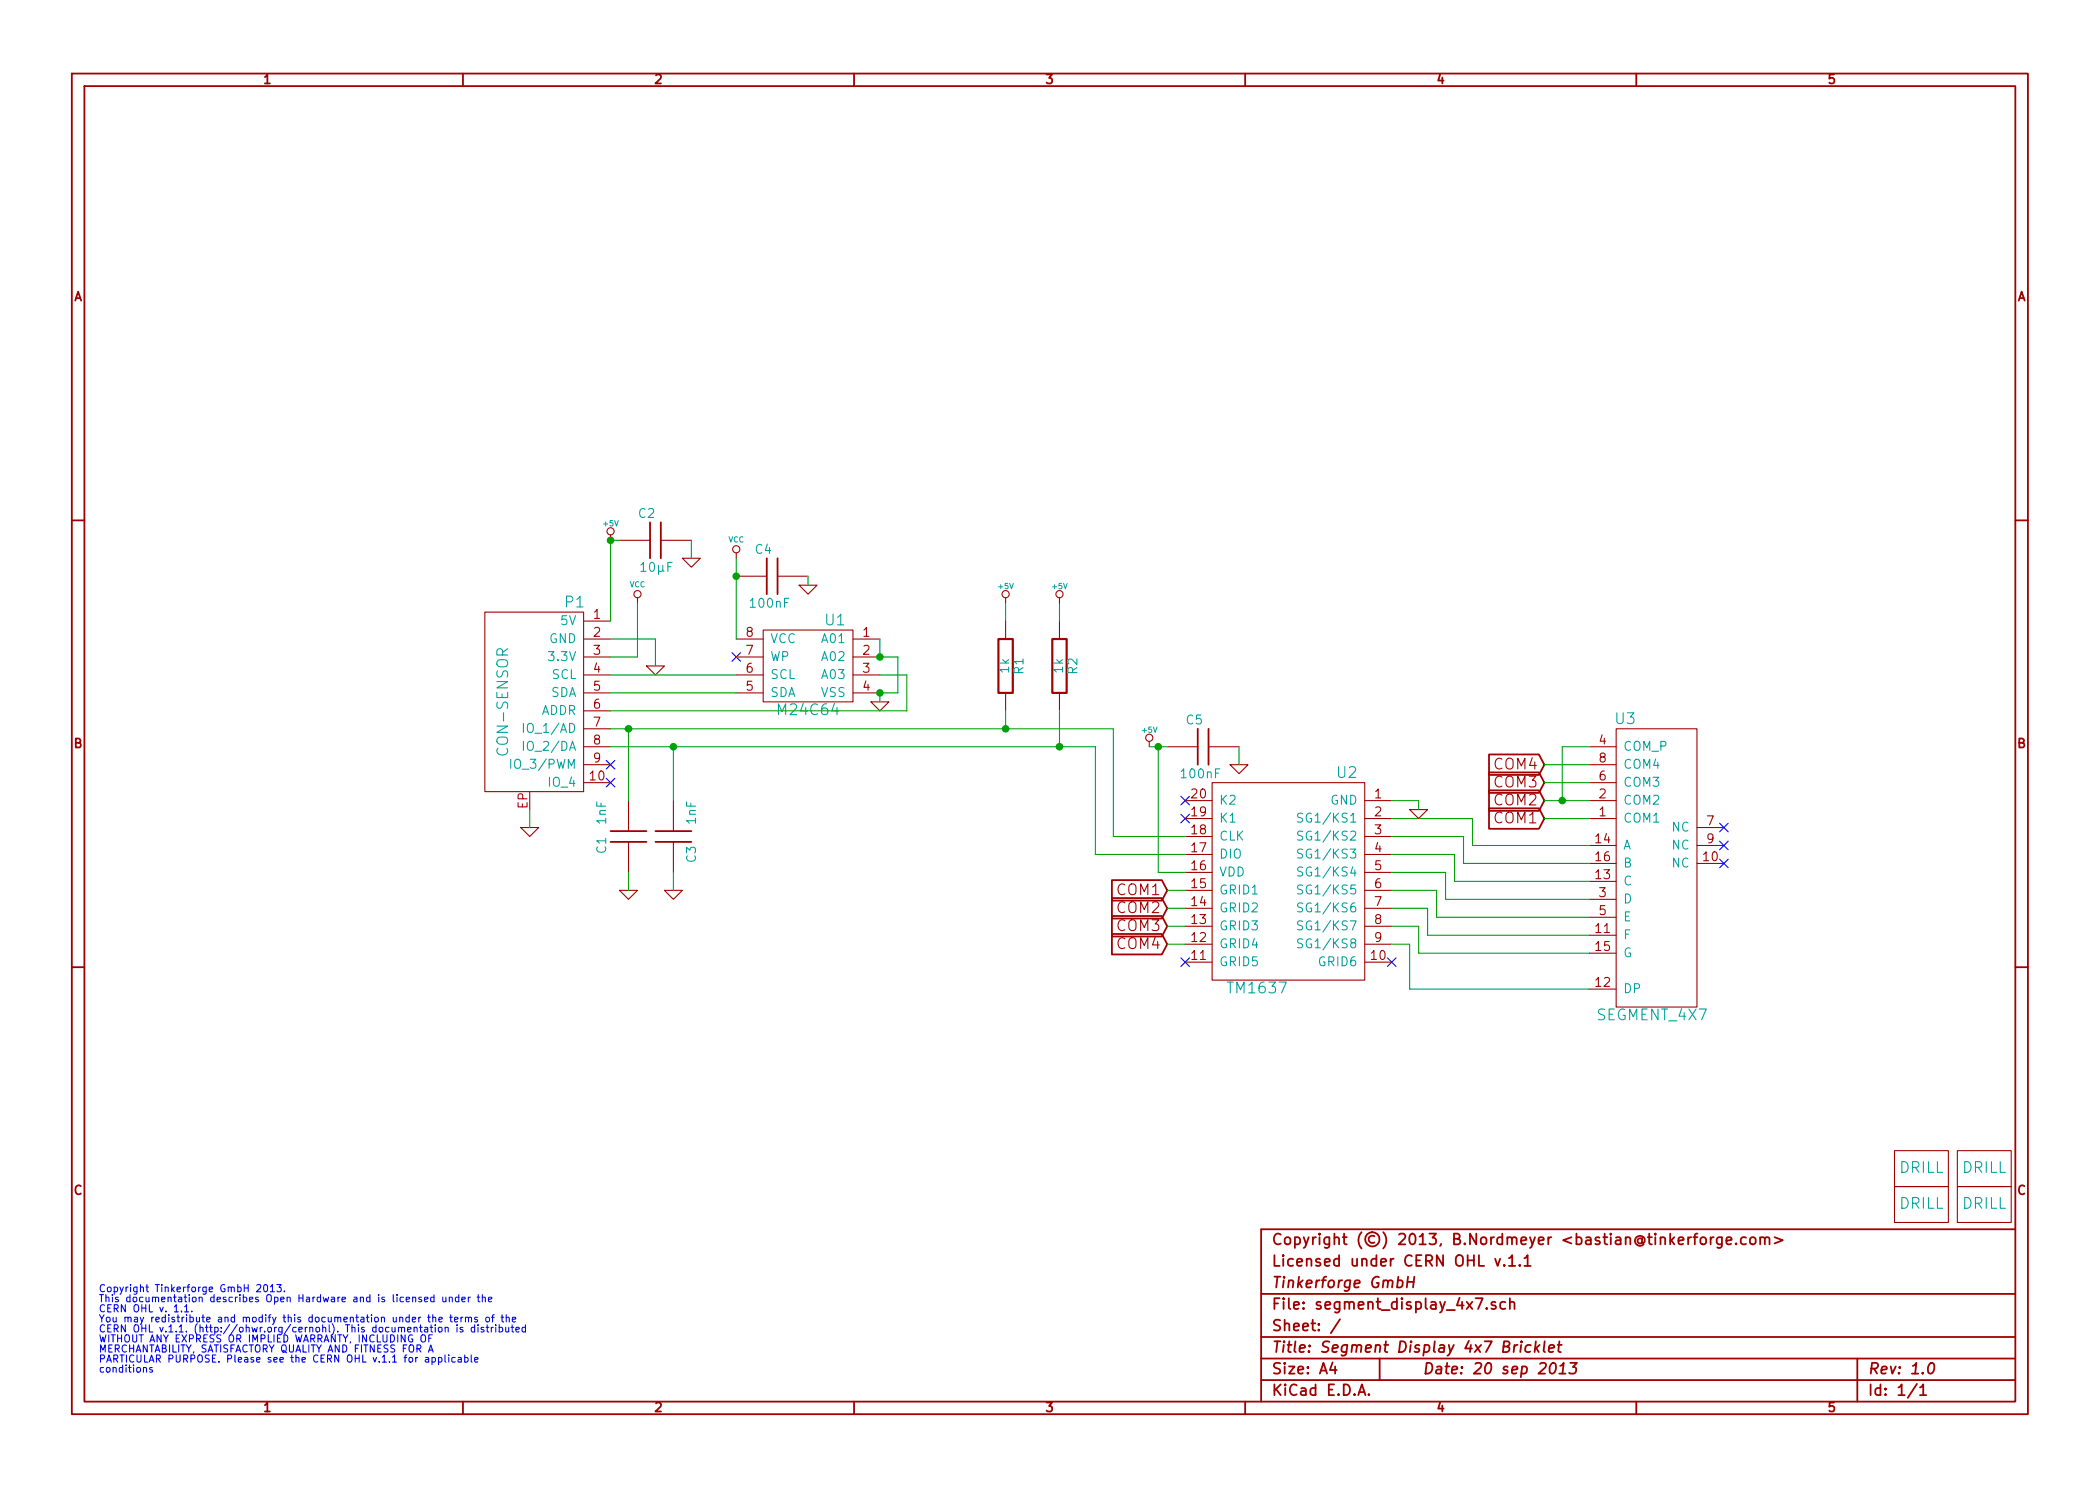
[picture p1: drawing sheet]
EESchema Schematic File Version 2
LIBS:power
LIBS:device
LIBS:transistors
LIBS:conn
LIBS:linear
LIBS:regul
LIBS:74xx
LIBS:cmos4000
LIBS:adc-dac
LIBS:memory
LIBS:xilinx
LIBS:special
LIBS:microcontrollers
LIBS:dsp
LIBS:microchip
LIBS:analog_switches
LIBS:motorola
LIBS:texas
LIBS:intel
LIBS:audio
LIBS:interface
LIBS:digital-audio
LIBS:philips
LIBS:display
LIBS:cypress
LIBS:siliconi
LIBS:opto
LIBS:atmel
LIBS:contrib
LIBS:valves
LIBS:tinkerforge
LIBS:segment_display_4x7-cache
EELAYER 27 0
EELAYER END
$Descr A4 11693 8268
encoding utf-8
Sheet 1 1
Title "Segment Display 4x7 Bricklet"
Date "20 sep 2013"
Rev "1.0"
Comp "Tinkerforge GmbH"
Comment1 "Licensed under CERN OHL v.1.1"
Comment2 "Copyright (©) 2013, B.Nordmeyer <bastian@tinkerforge.com>"
Comment3 ""
Comment4 ""
$EndDescr
NoConn ~ 4100 3650
$Comp
L GND #PWR01
U 1 1
P 4500 3250
F 0 "#PWR01" H 4500 3250 30  0001 C CNN
F 1 "GND" H 4500 3180 30  0001 C CNN
F 2 "" H 4500 3250 60  0001 C CNN
F 3 "" H 4500 3250 60  0001 C CNN
	1    4500 3250
	1    0    0    -1  
$EndComp
$Comp
L VCC #PWR02
U 1 1
P 4100 3100
F 0 "#PWR02" H 4100 3200 30  0001 C CNN
F 1 "VCC" H 4100 3200 30  0000 C CNN
F 2 "" H 4100 3100 60  0001 C CNN
F 3 "" H 4100 3100 60  0001 C CNN
	1    4100 3100
	1    0    0    -1  
$EndComp
$Comp
L GND #PWR03
U 1 1
P 4900 3900
F 0 "#PWR03" H 4900 3900 30  0001 C CNN
F 1 "GND" H 4900 3830 30  0001 C CNN
F 2 "" H 4900 3900 60  0001 C CNN
F 3 "" H 4900 3900 60  0001 C CNN
	1    4900 3900
	1    0    0    -1  
$EndComp
Text Notes 550  7200 0    40   ~ 0
Copyright Tinkerforge GmbH 2013.\nThis documentation describes Open Hardware and is licensed under the\nCERN OHL v. 1.1.\nYou may redistribute and modify this documentation under the terms of the\nCERN OHL v.1.1. (http://ohwr.org/cernohl). This documentation is distributed\nWITHOUT ANY EXPRESS OR IMPLIED WARRANTY, INCLUDING OF\nMERCHANTABILITY, SATISFACTORY QUALITY AND FITNESS FOR A\nPARTICULAR PURPOSE. Please see the CERN OHL v.1.1 for applicable\nconditions\n
$Comp
L DRILL U4
U 1 1
P 10700 6500
F 0 "U4" H 10750 6550 60  0001 C CNN
F 1 "DRILL" H 10700 6500 60  0000 C CNN
F 2 "DRILL_NP" H 10700 6500 60  0001 C CNN
F 3 "" H 10700 6500 60  0001 C CNN
	1    10700 6500
	1    0    0    -1  
$EndComp
$Comp
L DRILL U5
U 1 1
P 10700 6700
F 0 "U5" H 10750 6750 60  0001 C CNN
F 1 "DRILL" H 10700 6700 60  0000 C CNN
F 2 "DRILL_NP" H 10700 6700 60  0001 C CNN
F 3 "" H 10700 6700 60  0001 C CNN
	1    10700 6700
	1    0    0    -1  
$EndComp
$Comp
L DRILL U7
U 1 1
P 11050 6700
F 0 "U7" H 11100 6750 60  0001 C CNN
F 1 "DRILL" H 11050 6700 60  0000 C CNN
F 2 "DRILL_NP" H 11050 6700 60  0001 C CNN
F 3 "" H 11050 6700 60  0001 C CNN
	1    11050 6700
	1    0    0    -1  
$EndComp
$Comp
L DRILL U6
U 1 1
P 11050 6500
F 0 "U6" H 11100 6550 60  0001 C CNN
F 1 "DRILL" H 11050 6500 60  0000 C CNN
F 2 "DRILL_NP" H 11050 6500 60  0001 C CNN
F 3 "" H 11050 6500 60  0001 C CNN
	1    11050 6500
	1    0    0    -1  
$EndComp
$Comp
L C C4
U 1 1
P 4300 3200
F 0 "C4" V 4450 3200 50  0000 L CNN
F 1 "100nF" V 4150 3100 50  0000 L CNN
F 2 "0603" H 4300 3200 60  0001 C CNN
F 3 "" H 4300 3200 60  0001 C CNN
	1    4300 3200
	0    -1   -1   0   
$EndComp
$Comp
L CAT24C U1
U 1 1
P 4500 3950
F 0 "U1" H 4350 4450 60  0000 C CNN
F 1 "M24C64" H 4500 3950 60  0000 C CNN
F 2 "SOIC8" H 4500 3950 60  0001 C CNN
F 3 "" H 4500 3950 60  0001 C CNN
	1    4500 3950
	-1   0    0    -1  
$EndComp
$Comp
L VCC #PWR04
U 1 1
P 3550 3350
F 0 "#PWR04" H 3550 3450 30  0001 C CNN
F 1 "VCC" H 3550 3450 30  0000 C CNN
F 2 "" H 3550 3350 60  0001 C CNN
F 3 "" H 3550 3350 60  0001 C CNN
	1    3550 3350
	1    0    0    -1  
$EndComp
$Comp
L GND #PWR05
U 1 1
P 3650 3700
F 0 "#PWR05" H 3650 3700 30  0001 C CNN
F 1 "GND" H 3650 3630 30  0001 C CNN
F 2 "" H 3650 3700 60  0001 C CNN
F 3 "" H 3650 3700 60  0001 C CNN
	1    3650 3700
	1    0    0    -1  
$EndComp
$Comp
L GND #PWR06
U 1 1
P 2950 4600
F 0 "#PWR06" H 2950 4600 30  0001 C CNN
F 1 "GND" H 2950 4530 30  0001 C CNN
F 2 "" H 2950 4600 60  0001 C CNN
F 3 "" H 2950 4600 60  0001 C CNN
	1    2950 4600
	1    0    0    -1  
$EndComp
$Comp
L CON-SENSOR P1
U 1 1
P 2950 3900
F 0 "P1" H 2700 4450 60  0000 C CNN
F 1 "CON-SENSOR" V 3100 3900 60  0000 C CNN
F 2 "CON-SENSOR" H 2950 3900 60  0001 C CNN
F 3 "" H 2950 3900 60  0001 C CNN
	1    2950 3900
	-1   0    0    -1  
$EndComp
Wire Wire Line
	4500 3200 4500 3250
Wire Wire Line
	5000 3850 4900 3850
Wire Wire Line
	5000 3850 5000 3650
Wire Wire Line
	5000 3650 4900 3650
Wire Wire Line
	4100 3850 3400 3850
Wire Wire Line
	3550 3350 3550 3650
Wire Wire Line
	3550 3650 3400 3650
Wire Wire Line
	2950 4600 2950 4500
Wire Wire Line
	3400 3550 3650 3550
Wire Wire Line
	3650 3550 3650 3700
Wire Wire Line
	4100 3750 3400 3750
Wire Wire Line
	4900 3850 4900 3900
Wire Wire Line
	4900 3650 4900 3550
Connection ~ 4900 3650
Connection ~ 4900 3850
Wire Wire Line
	4100 3550 4100 3100
Connection ~ 4100 3200
Wire Wire Line
	3400 3950 5050 3950
Wire Wire Line
	5050 3950 5050 3750
Wire Wire Line
	5050 3750 4900 3750
$Comp
L +5V #PWR07
U 1 1
P 3400 3000
F 0 "#PWR07" H 3400 3090 20  0001 C CNN
F 1 "+5V" H 3400 3090 30  0000 C CNN
F 2 "" H 3400 3000 60  0000 C CNN
F 3 "" H 3400 3000 60  0000 C CNN
	1    3400 3000
	1    0    0    -1  
$EndComp
Wire Wire Line
	3400 3000 3400 3450
NoConn ~ 3400 4250
NoConn ~ 3400 4350
$Comp
L SEGMENT_4X7 U3
U 1 1
P 9200 4050
F 0 "U3" H 9050 4100 60  0000 C CNN
F 1 "SEGMENT_4X7" H 9200 2450 60  0000 C CNN
F 2 "SEGMENT_4X7" H 9200 4050 60  0001 C CNN
F 3 "" H 9200 4050 60  0000 C CNN
	1    9200 4050
	1    0    0    -1  
$EndComp
$Comp
L TM1637 U2
U 1 1
P 7150 4750
F 0 "U2" H 6800 5200 60  0000 C CNN
F 1 "TM1637" H 7300 4000 60  0000 C CNN
F 2 "SOP20" H 7150 4750 60  0001 C CNN
F 3 "" H 7150 4750 60  0000 C CNN
	1    7150 4750
	-1   0    0    -1  
$EndComp
Wire Wire Line
	6600 4650 6200 4650
Wire Wire Line
	6200 4650 6200 4050
Wire Wire Line
	6200 4050 3400 4050
Wire Wire Line
	3400 4150 6100 4150
Wire Wire Line
	6100 4750 6600 4750
NoConn ~ 6600 4450
NoConn ~ 6600 4550
Text GLabel 6500 4950 0    60   Input ~ 0
COM1
Text GLabel 6500 5050 0    60   Input ~ 0
COM2
Text GLabel 6500 5150 0    60   Input ~ 0
COM3
Text GLabel 6500 5250 0    60   Input ~ 0
COM4
Text GLabel 8600 4550 0    60   Input ~ 0
COM1
Text GLabel 8600 4250 0    60   Input ~ 0
COM4
Text GLabel 8600 4350 0    60   Input ~ 0
COM3
Text GLabel 8600 4450 0    60   Input ~ 0
COM2
Wire Wire Line
	6500 4950 6600 4950
Wire Wire Line
	6600 5050 6500 5050
Wire Wire Line
	6500 5150 6600 5150
Wire Wire Line
	6600 5250 6500 5250
Wire Wire Line
	8600 4250 8850 4250
Wire Wire Line
	8850 4350 8600 4350
Wire Wire Line
	8600 4450 8850 4450
Wire Wire Line
	8850 4550 8600 4550
NoConn ~ 7750 5350
Wire Wire Line
	8850 4700 8200 4700
Wire Wire Line
	8200 4700 8200 4550
Wire Wire Line
	8200 4550 7750 4550
Wire Wire Line
	8850 4800 8150 4800
Wire Wire Line
	8150 4800 8150 4650
Wire Wire Line
	8150 4650 7750 4650
Wire Wire Line
	8850 4900 8100 4900
Wire Wire Line
	8100 4900 8100 4750
Wire Wire Line
	8100 4750 7750 4750
Wire Wire Line
	8850 5000 8050 5000
Wire Wire Line
	8050 5000 8050 4850
Wire Wire Line
	8050 4850 7750 4850
Wire Wire Line
	8850 5100 8000 5100
Wire Wire Line
	8000 5100 8000 4950
Wire Wire Line
	8000 4950 7750 4950
Wire Wire Line
	8850 5200 7950 5200
Wire Wire Line
	7950 5200 7950 5050
Wire Wire Line
	7950 5050 7750 5050
Wire Wire Line
	8850 5300 7900 5300
Wire Wire Line
	7900 5300 7900 5150
Wire Wire Line
	7900 5150 7750 5150
Wire Wire Line
	8850 5500 7850 5500
Wire Wire Line
	7850 5500 7850 5250
Wire Wire Line
	7850 5250 7750 5250
NoConn ~ 9600 4800
NoConn ~ 9600 4700
NoConn ~ 9600 4600
$Comp
L GND #PWR08
U 1 1
P 7900 4500
F 0 "#PWR08" H 7900 4500 30  0001 C CNN
F 1 "GND" H 7900 4430 30  0001 C CNN
F 2 "" H 7900 4500 60  0001 C CNN
F 3 "" H 7900 4500 60  0001 C CNN
	1    7900 4500
	1    0    0    -1  
$EndComp
Wire Wire Line
	7750 4450 7900 4450
Wire Wire Line
	7900 4450 7900 4500
$Comp
L +5V #PWR09
U 1 1
P 6400 4150
F 0 "#PWR09" H 6400 4240 20  0001 C CNN
F 1 "+5V" H 6400 4240 30  0000 C CNN
F 2 "" H 6400 4150 60  0000 C CNN
F 3 "" H 6400 4150 60  0000 C CNN
	1    6400 4150
	1    0    0    -1  
$EndComp
$Comp
L C C5
U 1 1
P 6700 4150
F 0 "C5" V 6850 4150 50  0000 L CNN
F 1 "100nF" V 6550 4050 50  0000 L CNN
F 2 "0603" H 6700 4150 60  0001 C CNN
F 3 "" H 6700 4150 60  0001 C CNN
	1    6700 4150
	0    -1   -1   0   
$EndComp
$Comp
L GND #PWR010
U 1 1
P 6900 4250
F 0 "#PWR010" H 6900 4250 30  0001 C CNN
F 1 "GND" H 6900 4180 30  0001 C CNN
F 2 "" H 6900 4250 60  0001 C CNN
F 3 "" H 6900 4250 60  0001 C CNN
	1    6900 4250
	1    0    0    -1  
$EndComp
Wire Wire Line
	6400 4150 6500 4150
Wire Wire Line
	6600 4850 6450 4850
Wire Wire Line
	6450 4850 6450 4150
Connection ~ 6450 4150
Wire Wire Line
	6900 4150 6900 4250
$Comp
L C C2
U 1 1
P 3650 3000
F 0 "C2" V 3800 3000 50  0000 L CNN
F 1 "10µF" V 3500 2900 50  0000 L CNN
F 2 "0805" H 3650 3000 60  0001 C CNN
F 3 "" H 3650 3000 60  0001 C CNN
	1    3650 3000
	0    -1   -1   0   
$EndComp
$Comp
L GND #PWR011
U 1 1
P 3850 3100
F 0 "#PWR011" H 3850 3100 30  0001 C CNN
F 1 "GND" H 3850 3030 30  0001 C CNN
F 2 "" H 3850 3100 60  0001 C CNN
F 3 "" H 3850 3100 60  0001 C CNN
	1    3850 3100
	1    0    0    -1  
$EndComp
Wire Wire Line
	3850 3100 3850 3000
Wire Wire Line
	3450 3000 3400 3000
Connection ~ 3400 3000
$Comp
L C C1
U 1 1
P 3500 4650
F 0 "C1" V 3650 4650 50  0000 L CNN
F 1 "1nF" V 3650 4450 50  0000 L CNN
F 2 "0603" H 3500 4650 60  0001 C CNN
F 3 "" H 3500 4650 60  0001 C CNN
	1    3500 4650
	-1   0    0    1   
$EndComp
$Comp
L GND #PWR012
U 1 1
P 3500 4950
F 0 "#PWR012" H 3500 4950 30  0001 C CNN
F 1 "GND" H 3500 4880 30  0001 C CNN
F 2 "" H 3500 4950 60  0001 C CNN
F 3 "" H 3500 4950 60  0001 C CNN
	1    3500 4950
	1    0    0    -1  
$EndComp
$Comp
L GND #PWR013
U 1 1
P 3750 4950
F 0 "#PWR013" H 3750 4950 30  0001 C CNN
F 1 "GND" H 3750 4880 30  0001 C CNN
F 2 "" H 3750 4950 60  0001 C CNN
F 3 "" H 3750 4950 60  0001 C CNN
	1    3750 4950
	1    0    0    -1  
$EndComp
$Comp
L C C3
U 1 1
P 3750 4650
F 0 "C3" V 3650 4700 50  0000 L CNN
F 1 "1nF" V 3650 4450 50  0000 L CNN
F 2 "0603" H 3750 4650 60  0001 C CNN
F 3 "" H 3750 4650 60  0001 C CNN
	1    3750 4650
	-1   0    0    1   
$EndComp
Wire Wire Line
	3750 4950 3750 4850
Wire Wire Line
	3750 4450 3750 4150
Connection ~ 3750 4150
Wire Wire Line
	3500 4950 3500 4850
Wire Wire Line
	3500 4450 3500 4050
Connection ~ 3500 4050
$Comp
L R R1
U 1 1
P 5600 3700
F 0 "R1" V 5680 3700 50  0000 C CNN
F 1 "1k" V 5600 3700 50  0000 C CNN
F 2 "0603" H 5600 3700 60  0001 C CNN
F 3 "" H 5600 3700 60  0000 C CNN
	1    5600 3700
	1    0    0    -1  
$EndComp
Wire Wire Line
	6100 4150 6100 4750
$Comp
L R R2
U 1 1
P 5900 3700
F 0 "R2" V 5980 3700 50  0000 C CNN
F 1 "1k" V 5900 3700 50  0000 C CNN
F 2 "0603" H 5900 3700 60  0001 C CNN
F 3 "" H 5900 3700 60  0000 C CNN
	1    5900 3700
	1    0    0    -1  
$EndComp
Wire Wire Line
	5600 4050 5600 3950
Connection ~ 5600 4050
Wire Wire Line
	5900 3950 5900 4150
Connection ~ 5900 4150
Wire Wire Line
	5600 3450 5600 3350
Wire Wire Line
	5900 3450 5900 3350
$Comp
L +5V #PWR014
U 1 1
P 5900 3350
F 0 "#PWR014" H 5900 3440 20  0001 C CNN
F 1 "+5V" H 5900 3440 30  0000 C CNN
F 2 "" H 5900 3350 60  0000 C CNN
F 3 "" H 5900 3350 60  0000 C CNN
	1    5900 3350
	1    0    0    -1  
$EndComp
$Comp
L +5V #PWR015
U 1 1
P 5600 3350
F 0 "#PWR015" H 5600 3440 20  0001 C CNN
F 1 "+5V" H 5600 3440 30  0000 C CNN
F 2 "" H 5600 3350 60  0000 C CNN
F 3 "" H 5600 3350 60  0000 C CNN
	1    5600 3350
	1    0    0    -1  
$EndComp
Wire Wire Line
	8700 4450 8700 4150
Wire Wire Line
	8700 4150 8850 4150
Connection ~ 8700 4450
NoConn ~ 6600 5350
$EndSCHEMATC
